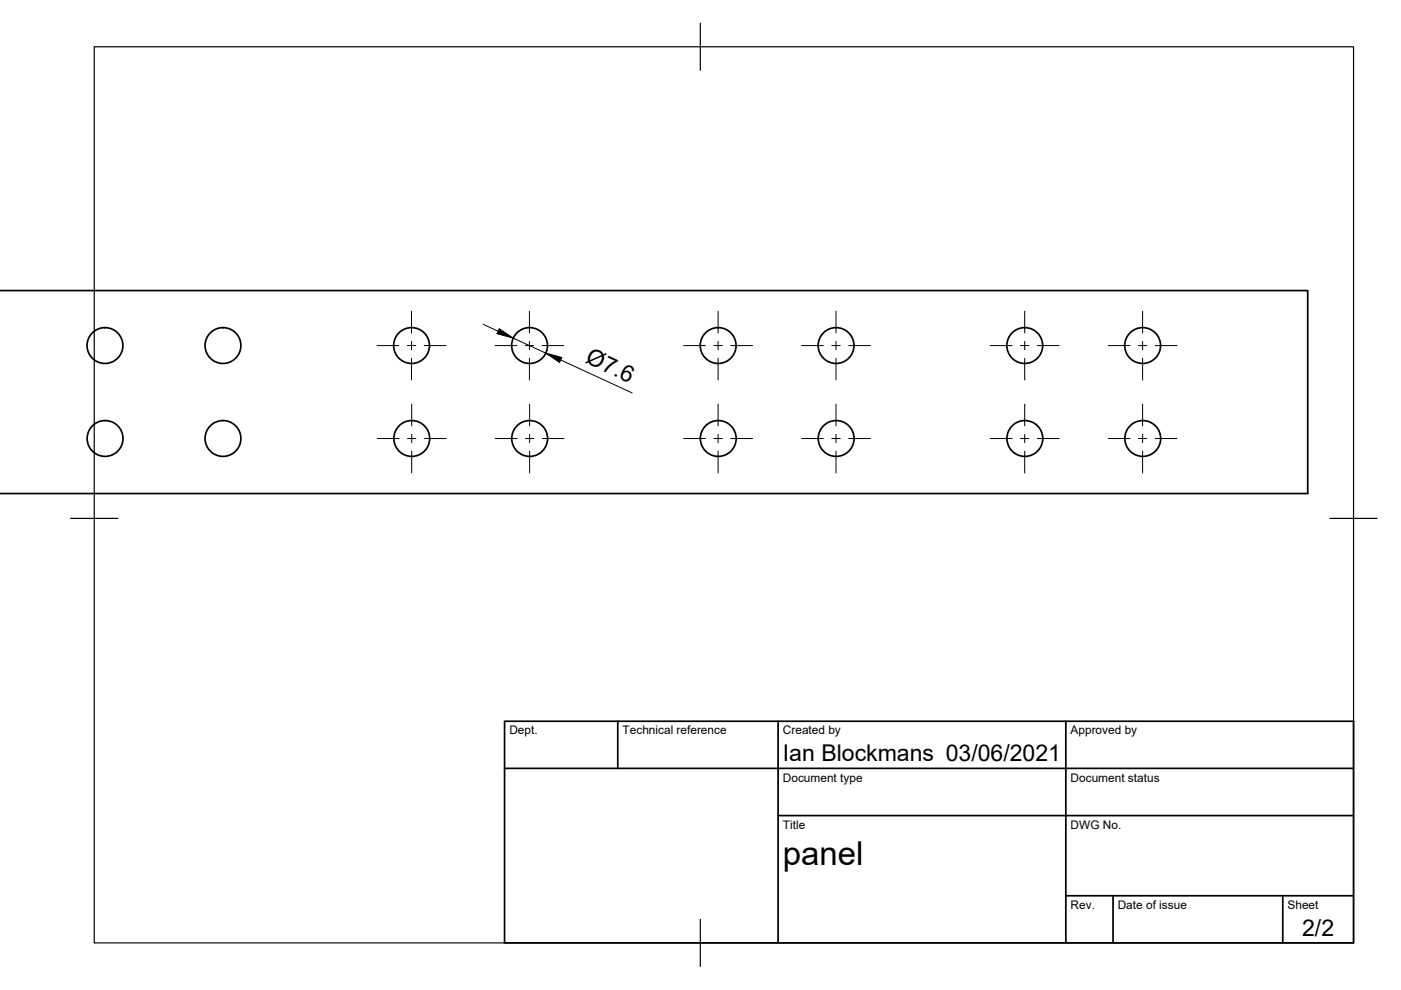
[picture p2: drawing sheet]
<svg xmlns="http://www.w3.org/2000/svg" width="297mm" height="210mm" viewBox="0 0 297 210" stroke-linecap="round" stroke-linejoin="round" font-family="sans-serif">
<!-- layer: Visible -->
<g fill="none" stroke="#000" stroke-width=".36">
<path d="M0 61.6h277.3v43h-277.3"/>
<circle cx="22.3" cy="73.3" r="3.8"/>
<circle cx="47.3" cy="73.3" r="3.8"/>
<circle cx="87.3" cy="73.3" r="3.8"/>
<circle cx="112.3" cy="73.3" r="3.8"/>
<circle cx="152.3" cy="73.3" r="3.8"/>
<circle cx="177.3" cy="73.3" r="3.8"/>
<circle cx="217.3" cy="73.3" r="3.8"/>
<circle cx="242.3" cy="73.3" r="3.8"/>
<circle cx="22.3" cy="93" r="3.8"/>
<circle cx="47.3" cy="93" r="3.8"/>
<circle cx="87.3" cy="93" r="3.8"/>
<circle cx="112.3" cy="93" r="3.8"/>
<circle cx="152.3" cy="93" r="3.8"/>
<circle cx="177.3" cy="93" r="3.8"/>
<circle cx="217.3" cy="93" r="3.8"/>
<circle cx="242.3" cy="93" r="3.8"/>
</g>
<!-- layer: Border -->
<path d="M20 9.9h267v190h-267zM148.5 4.9v10M15 109.9h10M282 109.9h10M148.5 194.9v10" fill="none" stroke="#000" stroke-width=".25"/>
<!-- layer: TitleBlock -->
<path d="M107 152.9h180v47h-180zM131 152.9v10M165 152.9v47M226 152.9v47M107 162.9h180M165 172.9h122M226 189.9h61M236 189.9v10M272 189.9v10" fill="none" stroke="#000" stroke-width=".36"/>
<!-- layer: Dimensions -->
<path d="M102.4 68.8l3.2 1.4M108.8 71.7l6.9 3.2M118.9 76.3l15.1 7" fill="none" stroke="#000" stroke-width=".21"/>
<path d="M105.9 69.7l2.9 2-3.4-.9zM115.7 74.9l3.4 .9-.5 1z" fill="#000" stroke="#000" stroke-width=".21"/>
<!-- layer: Center Lines -->
<g fill="none" stroke="#000" stroke-width=".21">
<path d="M79.9 73.3h4.7M86.4 73.3h1.7M87.2 66v4.6M87.2 72.4v1.8M87.2 76v4.6M89.9 73.3h4.7M104.9 73.3h4.7M111.4 73.3h1.7M112.2 66v4.6M112.2 72.4v1.8M112.2 76v4.6M114.9 73.3h4.6"/>
<path d="M144.9 73.3h4.7M151.4 73.3h1.7M152.3 66v4.6M152.3 72.4v1.8M152.3 76v4.6M154.9 73.3h4.7M169.9 73.3h4.7M176.4 73.3h1.7M177.2 66v4.6M177.2 72.4v1.8M177.2 76v4.6M179.9 73.3h4.7"/>
<path d="M210 73.3h4.6M216.3 73.3h1.8M217.3 66v4.6M217.3 72.4v1.8M217.3 76v4.6M219.9 73.3h4.7M234.9 73.3h4.7M241.4 73.3h1.7M242.3 66v4.6M242.3 72.4v1.8M242.3 76v4.6M244.9 73.3h4.7"/>
<path d="M80 93h4.6M86.4 93h1.8M87.3 85.7v4.6M87.3 92.1v1.8M87.3 95.6v4.7M90 93h4.6M105 93h4.6M111.4 93h1.8M112.3 85.7v4.6M112.3 92.1v1.8M112.3 95.6v4.7M115 93h4.6"/>
<path d="M144.9 93h4.7M151.4 93h1.8M152.3 85.7v4.6M152.3 92.1v1.8M152.3 95.6v4.7M154.9 93h4.7M170 93h4.6M176.4 93h1.8M177.2 85.7v4.6M177.2 92.1v1.8M177.2 95.6v4.7M179.9 93h4.7"/>
<path d="M210 93h4.6M216.4 93h1.7M217.3 85.7v4.6M217.3 92.1v1.8M217.3 95.6v4.7M219.9 93h4.7M234.9 93h4.7M241.4 93h1.7M242.3 85.7v4.6M242.3 92.1v1.8M242.3 95.6v4.7M244.9 93h4.7"/>
</g>
<text font-size="7" x="166" y="183.4">panel</text>
<g font-size="4.9">
<text x="123.9" y="76.8" transform="rotate(25 123.9 76.8)">Ø7.6</text>
<text x="166" y="161.4">Ian Blockmans 03/06/2021</text>
<text x="276.1" y="198.6">2/2</text>
</g>
<g font-size="2.5">
<text x="108" y="155.7">Dept.</text>
<text x="132" y="155.7">Technical reference</text>
<text x="166" y="155.7">Created by</text>
<text x="227" y="155.7">Approved by</text>
<text x="166" y="165.7">Document type</text>
<text x="227" y="165.7">Document status</text>
<text x="166" y="175.7">Title</text>
<text x="227" y="175.7">DWG No.</text>
<text x="227" y="192.7">Rev.</text>
<text x="237" y="192.7">Date of issue</text>
<text x="273" y="192.7">Sheet</text>
</g>
</svg>
